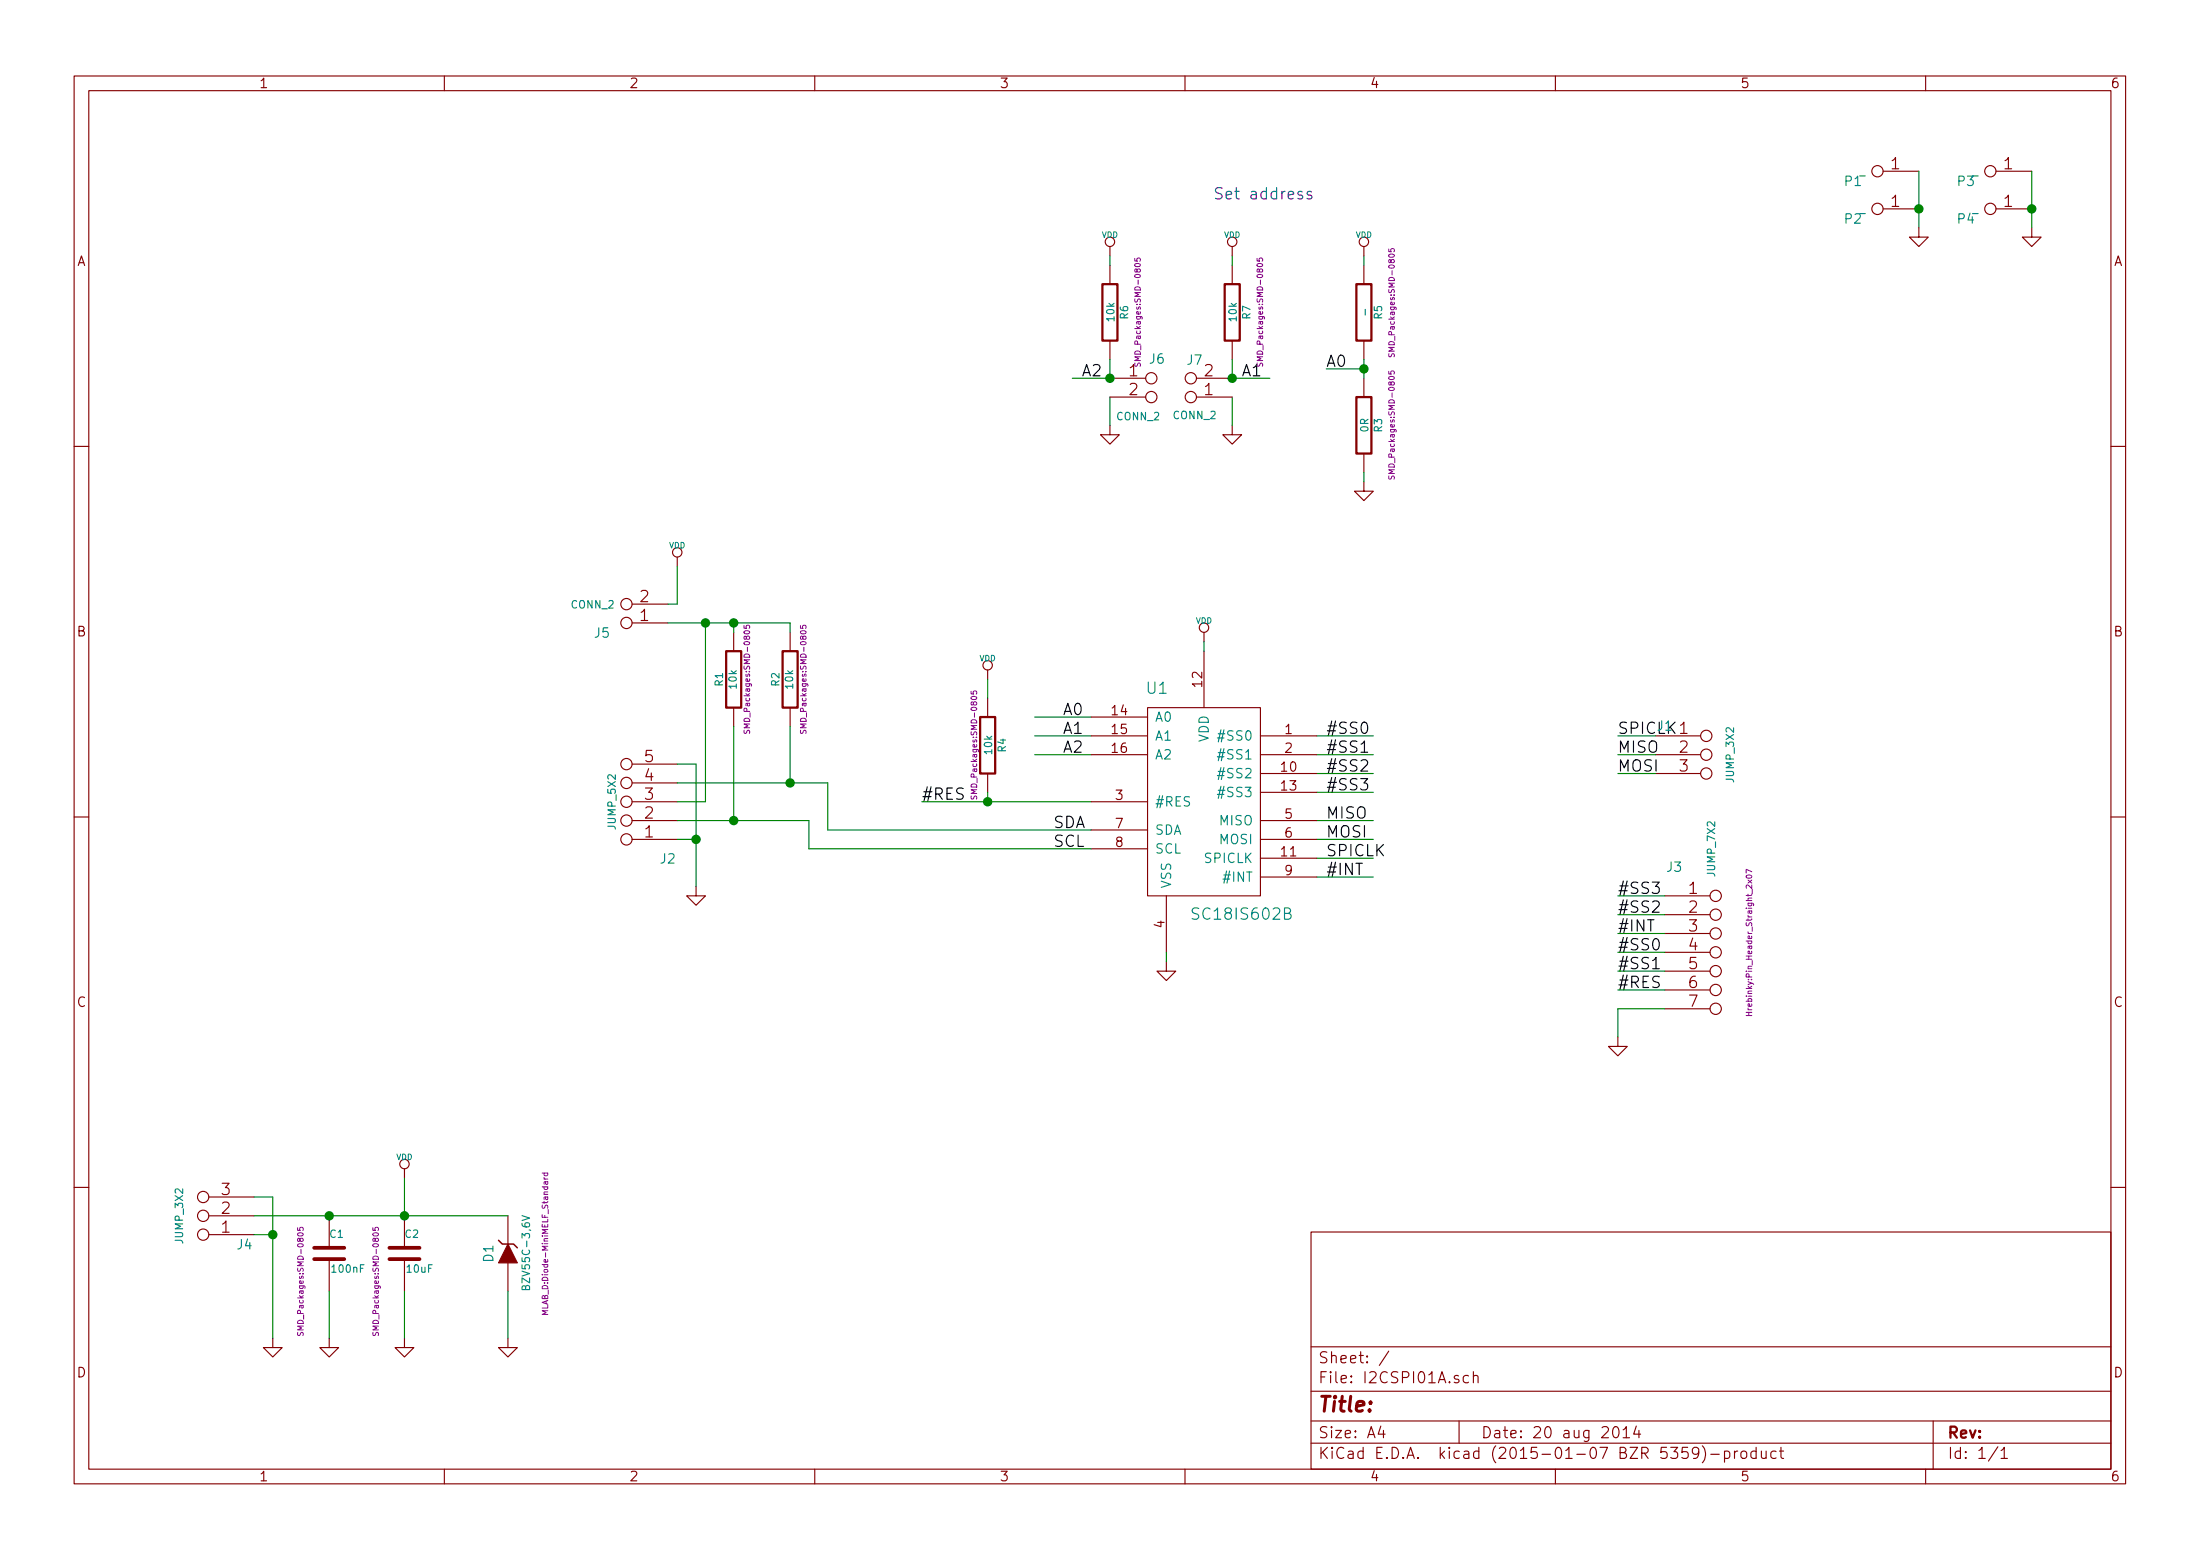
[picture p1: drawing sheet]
EESchema Schematic File Version 2
LIBS:power
LIBS:device
LIBS:transistors
LIBS:conn
LIBS:linear
LIBS:regul
LIBS:74xx
LIBS:cmos4000
LIBS:adc-dac
LIBS:memory
LIBS:xilinx
LIBS:special
LIBS:microcontrollers
LIBS:dsp
LIBS:microchip
LIBS:analog_switches
LIBS:motorola
LIBS:texas
LIBS:intel
LIBS:audio
LIBS:interface
LIBS:digital-audio
LIBS:philips
LIBS:display
LIBS:cypress
LIBS:siliconi
LIBS:opto
LIBS:atmel
LIBS:contrib
LIBS:valves
LIBS:Jumpers
LIBS:I2CSPI01A-cache
EELAYER 25 0
EELAYER END
$Descr A4 11693 8268
encoding utf-8
Sheet 1 1
Title ""
Date "20 aug 2014"
Rev ""
Comp ""
Comment1 ""
Comment2 ""
Comment3 ""
Comment4 ""
$EndDescr
$Comp
L R R1
U 1 1
P 3900 3600
F 0 "R1" V 3980 3600 40  0000 C CNN
F 1 "10k" V 3907 3601 40  0000 C CNN
F 2 "SMD_Packages:SMD-0805" V 3830 3600 30  0000 C CNN
F 3 "~" H 3900 3600 30  0000 C CNN
	1    3900 3600
	-1   0    0    1   
$EndComp
$Comp
L R R2
U 1 1
P 4200 3600
F 0 "R2" V 4280 3600 40  0000 C CNN
F 1 "10k" V 4207 3601 40  0000 C CNN
F 2 "SMD_Packages:SMD-0805" V 4130 3600 30  0000 C CNN
F 3 "~" H 4200 3600 30  0000 C CNN
	1    4200 3600
	-1   0    0    1   
$EndComp
$Comp
L R R5
U 1 1
P 7250 1650
F 0 "R5" V 7330 1650 40  0000 C CNN
F 1 "-" V 7257 1651 40  0000 C CNN
F 2 "SMD_Packages:SMD-0805" V 7400 1700 30  0000 C CNN
F 3 "~" H 7250 1650 30  0000 C CNN
	1    7250 1650
	1    0    0    -1  
$EndComp
$Comp
L R R3
U 1 1
P 7250 2250
F 0 "R3" V 7330 2250 40  0000 C CNN
F 1 "0R" V 7257 2251 40  0000 C CNN
F 2 "SMD_Packages:SMD-0805" V 7400 2250 30  0000 C CNN
F 3 "~" H 7250 2250 30  0000 C CNN
	1    7250 2250
	1    0    0    -1  
$EndComp
$Comp
L C C1
U 1 1
P 1750 6650
F 0 "C1" H 1750 6750 40  0000 L CNN
F 1 "100nF" H 1756 6565 40  0000 L CNN
F 2 "SMD_Packages:SMD-0805" V 1600 6500 30  0000 C CNN
F 3 "~" H 1750 6650 60  0000 C CNN
	1    1750 6650
	1    0    0    -1  
$EndComp
$Comp
L C C2
U 1 1
P 2150 6650
F 0 "C2" H 2150 6750 40  0000 L CNN
F 1 "10uF" H 2156 6565 40  0000 L CNN
F 2 "SMD_Packages:SMD-0805" V 2000 6500 30  0000 C CNN
F 3 "~" H 2150 6650 60  0000 C CNN
	1    2150 6650
	1    0    0    -1  
$EndComp
$Comp
L ZENER D1
U 1 1
P 2700 6650
F 0 "D1" H 2700 6750 50  0000 C CNN
F 1 "BZV55C-3,6V" H 2700 6550 40  0000 C CNN
F 2 "MLAB_D:Diode-MiniMELF_Standard" H 2750 6450 30  0000 C CNN
F 3 "~" H 2700 6650 60  0000 C CNN
	1    2700 6650
	0    -1   -1   0   
$EndComp
$Comp
L VDD #PWR01
U 1 1
P 2150 6250
F 0 "#PWR01" H 2150 6350 30  0001 C CNN
F 1 "VDD" H 2150 6360 30  0000 C CNN
F 2 "" H 2150 6250 60  0000 C CNN
F 3 "" H 2150 6250 60  0000 C CNN
	1    2150 6250
	1    0    0    -1  
$EndComp
$Comp
L GND #PWR02
U 1 1
P 1750 7100
F 0 "#PWR02" H 1750 7100 30  0001 C CNN
F 1 "GND" H 1750 7030 30  0001 C CNN
F 2 "" H 1750 7100 60  0000 C CNN
F 3 "" H 1750 7100 60  0000 C CNN
	1    1750 7100
	1    0    0    -1  
$EndComp
$Comp
L GND #PWR03
U 1 1
P 2150 7100
F 0 "#PWR03" H 2150 7100 30  0001 C CNN
F 1 "GND" H 2150 7030 30  0001 C CNN
F 2 "" H 2150 7100 60  0000 C CNN
F 3 "" H 2150 7100 60  0000 C CNN
	1    2150 7100
	1    0    0    -1  
$EndComp
$Comp
L GND #PWR04
U 1 1
P 2700 7100
F 0 "#PWR04" H 2700 7100 30  0001 C CNN
F 1 "GND" H 2700 7030 30  0001 C CNN
F 2 "" H 2700 7100 60  0000 C CNN
F 3 "" H 2700 7100 60  0000 C CNN
	1    2700 7100
	1    0    0    -1  
$EndComp
$Comp
L GND #PWR05
U 1 1
P 1450 7100
F 0 "#PWR05" H 1450 7100 30  0001 C CNN
F 1 "GND" H 1450 7030 30  0001 C CNN
F 2 "" H 1450 7100 60  0000 C CNN
F 3 "" H 1450 7100 60  0000 C CNN
	1    1450 7100
	1    0    0    -1  
$EndComp
$Comp
L JUMP_5X2 J2
U 1 1
P 3200 4300
F 0 "J2" H 2850 4550 50  0000 C CNN
F 1 "JUMP_5X2" V 3150 4250 40  0000 C CNN
F 2 "Hrebinky:Pin_Header_Straight_2x05" H 3200 4300 60  0001 C CNN
F 3 "" H 3200 4300 60  0000 C CNN
	1    3200 4300
	-1   0    0    1   
$EndComp
$Comp
L GND #PWR06
U 1 1
P 3700 4700
F 0 "#PWR06" H 3700 4700 30  0001 C CNN
F 1 "GND" H 3700 4630 30  0001 C CNN
F 2 "" H 3700 4700 60  0000 C CNN
F 3 "" H 3700 4700 60  0000 C CNN
	1    3700 4700
	1    0    0    -1  
$EndComp
$Comp
L JUMP_7X2 J3
U 1 1
P 9250 4900
F 0 "J3" H 8900 5200 50  0000 C CNN
F 1 "JUMP_7X2" V 9100 5300 40  0000 C CNN
F 2 "Hrebinky:Pin_Header_Straight_2x07" V 9300 4800 30  0000 C CNN
F 3 "~" H 9250 4700 60  0000 C CNN
	1    9250 4900
	1    0    0    -1  
$EndComp
$Comp
L R R4
U 1 1
P 5250 3950
F 0 "R4" V 5330 3950 40  0000 C CNN
F 1 "10k" V 5257 3951 40  0000 C CNN
F 2 "SMD_Packages:SMD-0805" V 5180 3950 30  0000 C CNN
F 3 "~" H 5250 3950 30  0000 C CNN
	1    5250 3950
	1    0    0    -1  
$EndComp
Text Label 8600 4750 0    60   ~ 0
#SS3
Text Label 8600 4850 0    60   ~ 0
#SS2
Text Label 8600 4950 0    60   ~ 0
#INT
Text Label 8600 5250 0    60   ~ 0
#RES
Text Label 8600 5150 0    60   ~ 0
#SS1
Text Label 8600 5050 0    60   ~ 0
#SS0
$Comp
L GND #PWR07
U 1 1
P 8600 5500
F 0 "#PWR07" H 8600 5500 30  0001 C CNN
F 1 "GND" H 8600 5430 30  0001 C CNN
F 2 "" H 8600 5500 60  0000 C CNN
F 3 "" H 8600 5500 60  0000 C CNN
	1    8600 5500
	1    0    0    -1  
$EndComp
Text Label 8600 3900 0    60   ~ 0
SPICLK
Text Label 8600 4000 0    60   ~ 0
MISO
Text Label 8600 4100 0    60   ~ 0
MOSI
$Comp
L JUMP_3X2 J4
U 1 1
P 950 6400
F 0 "J4" H 600 6600 50  0000 C CNN
F 1 "JUMP_3X2" V 950 6450 40  0000 C CNN
F 2 "Hrebinky:Pin_Header_Straight_2x03" H 950 6400 60  0001 C CNN
F 3 "" H 950 6400 60  0000 C CNN
	1    950  6400
	-1   0    0    1   
$EndComp
$Comp
L JUMP_3X2 J1
U 1 1
P 9200 4050
F 0 "J1" H 8850 4250 50  0000 C CNN
F 1 "JUMP_3X2" V 9200 4100 40  0000 C CNN
F 2 "Pin_Header_Straight_1x03:Pin_Header_Straight_2x03" H 9200 4050 60  0001 C CNN
F 3 "" H 9200 4050 60  0000 C CNN
	1    9200 4050
	1    0    0    -1  
$EndComp
$Comp
L VDD #PWR08
U 1 1
P 3600 3000
F 0 "#PWR08" H 3600 3100 30  0001 C CNN
F 1 "VDD" H 3600 3110 30  0000 C CNN
F 2 "" H 3600 3000 60  0000 C CNN
F 3 "" H 3600 3000 60  0000 C CNN
	1    3600 3000
	1    0    0    -1  
$EndComp
$Comp
L GND #PWR09
U 1 1
P 7250 2550
F 0 "#PWR09" H 7250 2550 30  0001 C CNN
F 1 "GND" H 7250 2480 30  0001 C CNN
F 2 "" H 7250 2550 60  0000 C CNN
F 3 "" H 7250 2550 60  0000 C CNN
	1    7250 2550
	1    0    0    -1  
$EndComp
$Comp
L GND #PWR010
U 1 1
P 5900 2250
F 0 "#PWR010" H 5900 2250 30  0001 C CNN
F 1 "GND" H 5900 2180 30  0001 C CNN
F 2 "" H 5900 2250 60  0000 C CNN
F 3 "" H 5900 2250 60  0000 C CNN
	1    5900 2250
	1    0    0    -1  
$EndComp
$Comp
L GND #PWR011
U 1 1
P 6550 2250
F 0 "#PWR011" H 6550 2250 30  0001 C CNN
F 1 "GND" H 6550 2180 30  0001 C CNN
F 2 "" H 6550 2250 60  0000 C CNN
F 3 "" H 6550 2250 60  0000 C CNN
	1    6550 2250
	1    0    0    -1  
$EndComp
$Comp
L VDD #PWR012
U 1 1
P 5250 3600
F 0 "#PWR012" H 5250 3700 30  0001 C CNN
F 1 "VDD" H 5250 3710 30  0000 C CNN
F 2 "" H 5250 3600 60  0000 C CNN
F 3 "" H 5250 3600 60  0000 C CNN
	1    5250 3600
	1    0    0    -1  
$EndComp
$Comp
L VDD #PWR013
U 1 1
P 6550 1350
F 0 "#PWR013" H 6550 1450 30  0001 C CNN
F 1 "VDD" H 6550 1460 30  0000 C CNN
F 2 "" H 6550 1350 60  0000 C CNN
F 3 "" H 6550 1350 60  0000 C CNN
	1    6550 1350
	1    0    0    -1  
$EndComp
$Comp
L GND #PWR014
U 1 1
P 6200 5100
F 0 "#PWR014" H 6200 5100 30  0001 C CNN
F 1 "GND" H 6200 5030 30  0001 C CNN
F 2 "" H 6200 5100 60  0000 C CNN
F 3 "" H 6200 5100 60  0000 C CNN
	1    6200 5100
	1    0    0    -1  
$EndComp
$Comp
L VDD #PWR015
U 1 1
P 6400 3400
F 0 "#PWR015" H 6400 3500 30  0001 C CNN
F 1 "VDD" H 6400 3510 30  0000 C CNN
F 2 "" H 6400 3400 60  0000 C CNN
F 3 "" H 6400 3400 60  0000 C CNN
	1    6400 3400
	1    0    0    -1  
$EndComp
Text Label 4900 4250 0    60   ~ 0
#RES
Text Label 7050 3900 0    60   ~ 0
#SS0
Text Label 7050 4000 0    60   ~ 0
#SS1
Text Label 7050 4100 0    60   ~ 0
#SS2
Text Label 7050 4200 0    60   ~ 0
#SS3
Text Label 7050 4350 0    60   ~ 0
MISO
Text Label 7050 4450 0    60   ~ 0
MOSI
Text Label 7050 4550 0    60   ~ 0
SPICLK
Text Label 7050 4650 0    60   ~ 0
#INT
$Comp
L VDD #PWR016
U 1 1
P 5900 1350
F 0 "#PWR016" H 5900 1450 30  0001 C CNN
F 1 "VDD" H 5900 1460 30  0000 C CNN
F 2 "" H 5900 1350 60  0000 C CNN
F 3 "" H 5900 1350 60  0000 C CNN
	1    5900 1350
	1    0    0    -1  
$EndComp
Text Label 5650 3800 0    60   ~ 0
A0
Text Label 5650 3900 0    60   ~ 0
A1
Text Label 5650 4000 0    60   ~ 0
A2
Text Label 5600 4400 0    60   ~ 0
SDA
Text Label 5600 4500 0    60   ~ 0
SCL
Text Label 6600 2000 0    60   ~ 0
A1
Text Label 7050 1950 0    60   ~ 0
A0
Text Notes 6450 1050 0    60   ~ 0
Set address
Text Label 5750 2000 0    60   ~ 0
A2
Wire Wire Line
	6550 2000 6750 2000
Wire Wire Line
	5900 2000 5700 2000
Wire Wire Line
	4400 4150 4400 4400
Wire Wire Line
	4300 4350 4300 4500
Wire Wire Line
	5250 3700 5250 3600
Wire Wire Line
	5250 4250 5250 4200
Wire Wire Line
	4900 4250 5800 4250
Wire Wire Line
	5800 4000 5500 4000
Wire Wire Line
	6550 2250 6550 2100
Wire Wire Line
	5900 2250 5900 2100
Wire Wire Line
	7050 1950 7250 1950
Wire Wire Line
	7250 1400 7250 1350
Wire Wire Line
	7250 2500 7250 2550
Connection ~ 7250 1950
Wire Wire Line
	7250 1900 7250 2000
Wire Wire Line
	2150 6250 2150 6450
Wire Wire Line
	7300 4650 7000 4650
Wire Wire Line
	7300 4550 7000 4550
Wire Wire Line
	7300 4450 7000 4450
Wire Wire Line
	7300 4350 7000 4350
Wire Wire Line
	7300 4200 7000 4200
Wire Wire Line
	7300 4100 7000 4100
Wire Wire Line
	7300 4000 7000 4000
Wire Wire Line
	7000 3900 7300 3900
Wire Wire Line
	5500 3900 5800 3900
Wire Wire Line
	5500 3800 5800 3800
Wire Wire Line
	8600 5350 8600 5500
Wire Wire Line
	8600 5350 8850 5350
Wire Wire Line
	8600 5250 8850 5250
Wire Wire Line
	8600 5150 8850 5150
Wire Wire Line
	8600 5050 8850 5050
Wire Wire Line
	8600 4950 8850 4950
Wire Wire Line
	8600 4850 8850 4850
Wire Wire Line
	8600 4750 8850 4750
Wire Wire Line
	8600 4100 8800 4100
Wire Wire Line
	8600 3900 8800 3900
Wire Wire Line
	8600 4000 8800 4000
Connection ~ 3900 4350
Wire Wire Line
	3900 3850 3900 4350
Wire Wire Line
	3600 4350 4300 4350
Connection ~ 4200 4150
Wire Wire Line
	4200 3850 4200 4150
Wire Wire Line
	3600 4150 4400 4150
Wire Wire Line
	2700 6850 2700 7100
Wire Wire Line
	2150 6850 2150 7100
Wire Wire Line
	1750 6850 1750 7100
Connection ~ 1450 6550
Wire Wire Line
	1350 6350 1450 6350
Wire Wire Line
	1450 6350 1450 7100
Wire Wire Line
	1350 6550 1450 6550
Connection ~ 2150 6450
Connection ~ 1750 6450
Wire Wire Line
	1350 6450 2700 6450
$Comp
L _ P1
U 1 1
P 9900 850
F 0 "P1" H 9950 950 50  0000 C CNN
F 1 "_" H 9900 900 40  0000 C CNN
F 2 "Dira:MountingHole_3mm" H 10150 700 60  0001 C CNN
F 3 "" H 10150 700 60  0000 C CNN
	1    9900 850 
	-1   0    0    1   
$EndComp
$Comp
L _ P2
U 1 1
P 9900 1050
F 0 "P2" H 9950 1150 50  0000 C CNN
F 1 "_" H 9900 1100 40  0000 C CNN
F 2 "Dira:MountingHole_3mm" H 10150 900 60  0001 C CNN
F 3 "" H 10150 900 60  0000 C CNN
	1    9900 1050
	-1   0    0    1   
$EndComp
$Comp
L _ P3
U 1 1
P 10500 850
F 0 "P3" H 10550 950 50  0000 C CNN
F 1 "_" H 10500 900 40  0000 C CNN
F 2 "Dira:MountingHole_3mm" H 10750 700 60  0001 C CNN
F 3 "" H 10750 700 60  0000 C CNN
	1    10500 850 
	-1   0    0    1   
$EndComp
$Comp
L _ P4
U 1 1
P 10500 1050
F 0 "P4" H 10550 1150 50  0000 C CNN
F 1 "_" H 10500 1100 40  0000 C CNN
F 2 "Dira:MountingHole_3mm" H 10750 900 60  0001 C CNN
F 3 "" H 10750 900 60  0000 C CNN
	1    10500 1050
	-1   0    0    1   
$EndComp
$Comp
L SC18IS602B U1
U 1 1
P 6400 4150
F 0 "U1" H 6150 4650 60  0000 C CNN
F 1 "SC18IS602B" H 6600 3450 60  0000 C CNN
F 2 "SMD_Packages:TSSOP-16" H 6350 4650 60  0001 C CNN
F 3 "" H 6350 4650 60  0000 C CNN
	1    6400 4150
	1    0    0    -1  
$EndComp
Wire Wire Line
	6200 5050 6200 5100
Wire Wire Line
	6400 3450 6400 3400
Connection ~ 5250 4250
Wire Wire Line
	10200 900  10200 1200
$Comp
L GND #PWR017
U 1 1
P 10200 1200
F 0 "#PWR017" H 10200 1200 30  0001 C CNN
F 1 "GND" H 10200 1130 30  0001 C CNN
F 2 "" H 10200 1200 60  0000 C CNN
F 3 "" H 10200 1200 60  0000 C CNN
	1    10200 1200
	1    0    0    -1  
$EndComp
$Comp
L GND #PWR018
U 1 1
P 10800 1200
F 0 "#PWR018" H 10800 1200 30  0001 C CNN
F 1 "GND" H 10800 1130 30  0001 C CNN
F 2 "" H 10800 1200 60  0000 C CNN
F 3 "" H 10800 1200 60  0000 C CNN
	1    10800 1200
	1    0    0    -1  
$EndComp
Wire Wire Line
	10800 900  10800 1200
Connection ~ 10800 1100
Connection ~ 10200 1100
Wire Wire Line
	4400 4400 5800 4400
Wire Wire Line
	4300 4500 5800 4500
$Comp
L VDD #PWR019
U 1 1
P 7250 1350
F 0 "#PWR019" H 7250 1450 30  0001 C CNN
F 1 "VDD" H 7250 1460 30  0000 C CNN
F 2 "" H 7250 1350 60  0000 C CNN
F 3 "" H 7250 1350 60  0000 C CNN
	1    7250 1350
	1    0    0    -1  
$EndComp
$Comp
L CONN_2 J5
U 1 1
P 3250 3250
F 0 "J5" H 3300 3350 50  0000 C CNN
F 1 "CONN_2" H 3350 3200 40  0000 C CNN
F 2 "Hrebinky:Pin_Header_Straight_1x02" H 3300 3200 60  0001 C CNN
F 3 "" H 3300 3200 60  0000 C CNN
	1    3250 3250
	-1   0    0    1   
$EndComp
Wire Wire Line
	3550 3300 4200 3300
Wire Wire Line
	4200 3300 4200 3350
Wire Wire Line
	3900 3350 3900 3300
Connection ~ 3900 3300
Wire Wire Line
	3700 4700 3700 4050
Wire Wire Line
	3700 4050 3600 4050
Wire Wire Line
	3600 4450 3700 4450
Connection ~ 3700 4450
Wire Wire Line
	3600 4250 3750 4250
Wire Wire Line
	3750 4250 3750 3300
Connection ~ 3750 3300
Wire Wire Line
	3550 3200 3600 3200
Wire Wire Line
	3600 3200 3600 3000
$Comp
L CONN_2 J6
U 1 1
P 6200 2050
F 0 "J6" H 6150 2200 50  0000 C CNN
F 1 "CONN_2" H 6350 1900 40  0000 C CNN
F 2 "Hrebinky:Pin_Header_Straight_1x02" H 6250 2000 60  0001 C CNN
F 3 "" H 6250 2000 60  0000 C CNN
	1    6200 2050
	1    0    0    -1  
$EndComp
$Comp
L CONN_2 J7
U 1 1
P 6250 2050
F 0 "J7" H 6150 1900 50  0000 C CNN
F 1 "CONN_2" H 6450 2200 40  0000 C CNN
F 2 "Hrebinky:Pin_Header_Straight_1x02" H 6300 2000 60  0001 C CNN
F 3 "" H 6300 2000 60  0000 C CNN
	1    6250 2050
	-1   0    0    1   
$EndComp
$Comp
L R R6
U 1 1
P 5900 1650
F 0 "R6" V 5980 1650 40  0000 C CNN
F 1 "10k" V 5907 1651 40  0000 C CNN
F 2 "SMD_Packages:SMD-0805" V 6050 1650 30  0000 C CNN
F 3 "~" H 5900 1650 30  0000 C CNN
	1    5900 1650
	1    0    0    -1  
$EndComp
$Comp
L R R7
U 1 1
P 6550 1650
F 0 "R7" V 6630 1650 40  0000 C CNN
F 1 "10k" V 6557 1651 40  0000 C CNN
F 2 "SMD_Packages:SMD-0805" V 6700 1650 30  0000 C CNN
F 3 "~" H 6550 1650 30  0000 C CNN
	1    6550 1650
	1    0    0    -1  
$EndComp
Wire Wire Line
	5900 2000 5900 1900
Wire Wire Line
	6550 2000 6550 1900
Wire Wire Line
	5900 1400 5900 1350
Wire Wire Line
	6550 1400 6550 1350
Connection ~ 5900 2000
Connection ~ 6550 2000
$EndSCHEMATC
